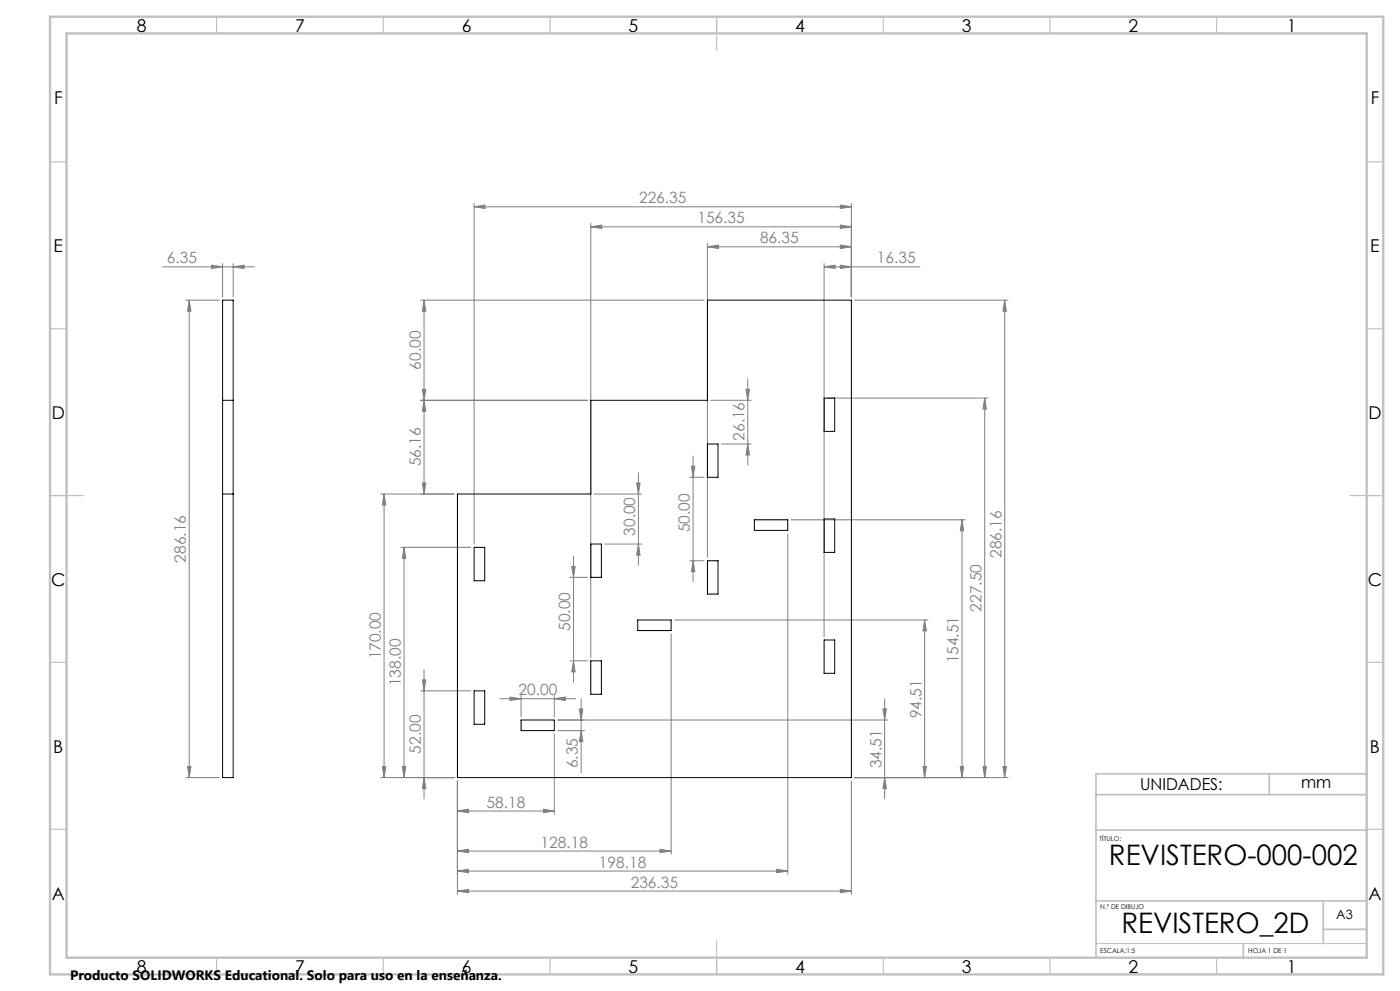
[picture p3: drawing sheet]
<svg xmlns="http://www.w3.org/2000/svg" width="420mm" height="297mm" viewBox="0 0 420 297" stroke-linecap="round" stroke-linejoin="round" font-family="sans-serif">
<g fill="none" stroke="#808080" stroke-width=".3">
<path d="M48.8 80h27.5M63.5 79.5l3.3 .5-3.3 .5zM66.8 79v10M70 80l3.2-.5v1zM70 79v10M142.2 62l3.3-.5v1zM142.2 61v102.1M142.2 62h113.2M177.2 68l3.3-.6v1.1zM177.2 67v130.1M177.2 68h78.2M212.2 74l3.3-.6v1.1z"/>
<path d="M212.2 73v94M212.2 74h43.2M247.2 80l3.3-.5v1zM247.2 80h28.8M247.2 79v111.8M252.1 73.4l3.3 .6-3.3 .5zM252.1 67.4l3.3 .6-3.3 .5zM252.1 79.5l3.3 .5-3.3 .5zM252.1 61.5l3.3 .5-3.3 .5zM255.4 61v28M55.8 90h10M56.8 90v143"/>
<path d="M56.8 90l.5 3.3h-1zM126.2 90h85M127.2 90v58.1M127.2 90l.5 3.3h-1zM256.4 90h46M301.4 90v143M301.4 90l.5 3.3h-1zM126.2 120h50M126.7 116.7h1l-.5 3.3zM127.2 120l.5 3.3h-1zM213.2 120h12.1M223.8 116.7h1l-.5 3.3z"/>
<path d="M224.3 113.6v25.8M248.2 119.3h48.2M295.4 119.3l.5 3.3h-1zM295.4 119.3v113.7M207.4 139.7h1.1l-.6 3.3zM207.9 136.7v37.7M216.4 133.1h8.9M224.3 133.1l.5 3.2h-1zM114.2 148.1h22M115.2 148.1l.5 3.2h-1zM115.2 148.1v84.9M126.7 144.7h1l-.5 3.4z"/>
<path d="M178.2 148.1h14.3M191 144.7h1l-.5 3.4zM191.5 141.7v27.7M206.9 143h4.3M236.3 160v102M237.3 155.8h52.3M288.6 155.8v77.2M288.6 155.8l.5 3.3h-1zM120.2 164h21M121.2 164l.5 3.4h-1zM121.2 164v69M171 173h5.2"/>
<path d="M171.5 169.8h1l-.5 3.2zM172 166.7v37.7M181.4 163.1h11.1M191.5 163.1l.5 3.3h-1zM206.9 168.1h4.3M207.9 168.1l.6 3.2h-1.1zM171 198h5.2M172 198l.5 3.4h-1zM201.3 190v66M202.3 185.8h76.1M277.4 185.8v47.2M277.4 185.8l.5 3.3h-1z"/>
<path d="M126.2 207h15M126.7 203.8h1l-.5 3.2zM127.2 200.7v38.7M150 209.4h22.6M153 208.9l3.3 .5-3.3 .5zM156.3 208.4v6.4M166.3 209.4l3.3-.5v1zM166.3 208.4v6.4M166.3 220v24M167.3 219h8M173.8 212.5h1l-.5 3.3zM174.3 209.4v22.1"/>
<path d="M174.3 219l.5 3.3h-1zM264.9 212.5h1l-.5 3.3zM265.4 209.4v30M266.4 215.8h-99.1M55.8 233h10M56.3 229.8h1l-.5 3.2zM114.2 233h22M114.7 229.8h1l-.5 3.2zM120.7 229.8h1l-.5 3.2zM127.2 233l.5 3.4h-1zM137.2 234.1v33.9M255.4 234.1v33.9"/>
<path d="M256.4 233h46M265.4 233l.5 3.4h-1zM276.9 229.8h1l-.5 3.2zM288.1 229.8h1l-.5 3.2zM294.9 229.8h1l-.5 3.2zM300.9 229.8h1l-.5 3.2zM137.2 243.1l3.3-.6v1.1zM137.2 255.1l3.3-.6v1zM137.2 243.1h29.1M137.2 255.1h64.1M163 242.5l3.3 .6-3.3 .5zM198 254.5l3.3 .6-3.3 .4z"/>
<path d="M137.2 267l3.3-.4v.9zM137.2 261.1l3.3-.6v1zM137.2 267h118.2M137.2 261.1h99.1M233 260.5l3.3 .6-3.3 .4zM252.1 266.6l3.3 .4-3.3 .5z"/>
</g>
<path d="M328.8 282.8h81.2" fill="none" stroke="#c0c0c0" stroke-width=".3"/>
<g fill="none" stroke="#c0c0c0" stroke-width=".35">
<path d="M65 5v5M115 5v5M165 5v5M215 5v10M265 5v5M315 5v5M365 5v5M15 48.5h5M410 48.5h5M15 98.5h5M410 98.5h5M15 148.5h10"/>
<path d="M405 148.5h10M15 198.5h5M410 198.5h5M15 248.5h5M410 248.5h5M65 287v5M115 287v5M165 287v5M215 282v10M265 287v5M315 287v5M365 287v5"/>
</g>
<path d="M328.8 238.2h81.2M380.8 231.8v6.4M410 231.9h-81.2v55.1M328.8 248.8h81.2M328.8 270h81.2M397 270v12.8M397 278.5h13M373 282.8v4.2" fill="none" stroke="#c0c0c0" stroke-width=".5"/>
<path d="M15 5h400v287h-400zM20 10h390v277h-390z" fill="none" stroke="#c0c0c0" stroke-width=".7"/>
<g fill="#808080">
<path d="M166.3 209.4l3.3-.5v1zM153 208.9l3.3 .5-3.3 .5z"/>
<path d="M70 80l3.2-.5v1zM63.5 79.5l3.3 .5-3.3 .5z"/>
<path d="M137.2 243.1l3.3-.6v1.1zM163 242.5l3.3 .6-3.3 .5zM137.2 255.1l3.3-.6v1zM198 254.5l3.3 .6-3.3 .4z"/>
<path d="M137.2 267l3.3-.4v.9zM252.1 266.6l3.3 .4-3.3 .5z"/>
<path d="M142.2 62l3.3-.5v1zM252.1 61.5l3.3 .5-3.3 .5z"/>
<path d="M252.1 73.4l3.3 .6-3.3 .5zM212.2 74l3.3-.6v1.1zM252.1 67.4l3.3 .6-3.3 .5zM177.2 68l3.3-.6v1.1zM252.1 79.5l3.3 .5-3.3 .5zM247.2 80l3.3-.5v1zM233 260.5l3.3 .6-3.3 .4zM137.2 261.1l3.3-.6v1z"/>
<path d="M174.3 219l.5 3.3h-1zM173.8 212.5h1l-.5 3.3z"/>
<path d="M114.7 229.8h1l-.5 3.2zM115.2 148.1l.5 3.2h-1zM265.4 233l.5 3.4h-1zM264.9 212.5h1l-.5 3.3zM127.2 233l.5 3.4h-1zM126.7 203.8h1l-.5 3.2zM120.7 229.8h1l-.5 3.2zM121.2 164l.5 3.4h-1zM294.9 229.8h1l-.5 3.2zM295.4 119.3l.5 3.3h-1z"/>
<path d="M301.4 90l.5 3.3h-1zM300.9 229.8h1l-.5 3.2zM127.2 120l.5 3.3h-1zM126.7 144.7h1l-.5 3.4zM127.2 90l.5 3.3h-1zM126.7 116.7h1l-.5 3.3zM277.4 185.8l.5 3.3h-1zM276.9 229.8h1l-.5 3.2zM288.6 155.8l.5 3.3h-1zM288.1 229.8h1l-.5 3.2zM191 144.7h1l-.5 3.4zM191.5 163.1l.5 3.3h-1zM171.5 169.8h1l-.5 3.2zM172 198l.5 3.4h-1zM223.8 116.7h1l-.5 3.3zM224.3 133.1l.5 3.2h-1zM207.4 139.7h1.1l-.6 3.3zM207.9 168.1l.6 3.2h-1.1zM56.8 90l.5 3.3h-1zM56.3 229.8h1l-.5 3.2z"/>
</g>
<g fill="none" stroke="#000" stroke-width=".3">
<path d="M66.8 90h3.2v143h-3.2zM66.8 120h3.2M247.2 119.3h3.2v10h-3.2zM212.2 133.1h3.2v9.9h-3.2zM66.8 148.1h3.2M137.2 148.1h40v-28.1h35v-30h43.2v143h-118.2zM226.3 155.8h10v3.2h-10zM247.2 155.5h3.2v10.1h-3.2zM142.2 164h3.2v10.1h-3.2zM177.2 163.1h3.2v9.9h-3.2zM212.2 168.1h3.2v9.9h-3.2zM177.2 198h3.2v10.1h-3.2z"/>
<path d="M191.3 185.8h10v3.2h-10zM247.2 191.8h3.2v10h-3.2zM142.2 207h3.2v10.1h-3.2zM156.3 215.8h10v3.2h-10z"/>
</g>
<g font-size="8.5">
<text x="332.7" y="259.3">REVISTERO-000-002</text>
<text x="336.4" y="279.7">REVISTERO_2D</text>
</g>
<g font-size="5.3">
<text x="41" y="9.5">8</text>
<text x="88.5" y="9.5">7</text>
<text x="138.5" y="9.5">6</text>
<text x="188.5" y="9.5">5</text>
<text x="238.5" y="9.5">4</text>
<text x="288.5" y="9.5">3</text>
<text x="338.5" y="9.5">2</text>
<text x="386" y="9.5">1</text>
<text x="16.2" y="31.2">F</text>
<text x="411.2" y="31.2">F</text>
<text x="16.1" y="75.5">E</text>
<text x="411.1" y="75.5">E</text>
<text x="15.5" y="125.5">D</text>
<text x="410.5" y="125.5">D</text>
<text x="15.4" y="175.5">C</text>
<text x="410.4" y="175.5">C</text>
<text x="16" y="225.5">B</text>
<text x="411" y="225.5">B</text>
<text x="15.5" y="269.7">A</text>
<text x="410.5" y="269.7">A</text>
<text x="41" y="291.5">8</text>
<text x="88.5" y="291.5">7</text>
<text x="138.5" y="291.5">6</text>
<text x="188.5" y="291.5">5</text>
<text x="238.5" y="291.5">4</text>
<text x="288.5" y="291.5">3</text>
<text x="338.5" y="291.5">2</text>
<text x="386" y="291.5">1</text>
</g>
<g font-size="4.9">
<text x="342" y="236.8">UNIDADES:</text>
<text x="390.4" y="236.2">mm</text>
</g>
<g font-size="4.7" fill="#808080">
<text x="191.7" y="60.9">226.35</text>
<text x="209.2" y="66.9">156.35</text>
<text x="228" y="72.9">86.35</text>
<text x="50.1" y="78.9">6.35</text>
<text x="263.1" y="78.9">16.35</text>
<text x="126.2" y="110.8" transform="rotate(-90 126.2 110.8)">60.00</text>
<text x="223.3" y="132.1" transform="rotate(-90 223.3 132.1)">26.16</text>
<text x="126.2" y="139.8" transform="rotate(-90 126.2 139.8)">56.16</text>
<text x="190.5" y="160.6" transform="rotate(-90 190.5 160.6)">30.00</text>
<text x="206.9" y="159.5" transform="rotate(-90 206.9 159.5)">50.00</text>
<text x="300.4" y="167.2" transform="rotate(-90 300.4 167.2)">286.16</text>
<text x="55.8" y="168.6" transform="rotate(-90 55.8 168.6)">286.16</text>
<text x="294.4" y="183.3" transform="rotate(-90 294.4 183.3)">227.50</text>
<text x="171" y="189" transform="rotate(-90 171 189)">50.00</text>
<text x="114.2" y="197.6" transform="rotate(-90 114.2 197.6)">170.00</text>
<text x="287.6" y="198.8" transform="rotate(-90 287.6 198.8)">154.51</text>
<text x="120.2" y="205.6" transform="rotate(-90 120.2 205.6)">138.00</text>
<text x="155.6" y="208.4">20.00</text>
<text x="276.4" y="215.2" transform="rotate(-90 276.4 215.2)">94.51</text>
<text x="126.2" y="225.8" transform="rotate(-90 126.2 225.8)">52.00</text>
<text x="173.3" y="230.2" transform="rotate(-90 173.3 230.2)">6.35</text>
<text x="264.4" y="230.2" transform="rotate(-90 264.4 230.2)">34.51</text>
<text x="146" y="242">58.18</text>
<text x="162.2" y="254">128.18</text>
<text x="179.7" y="260">198.18</text>
<text x="189.2" y="266">236.35</text>
</g>
<text font-size="4.1" x="21" y="293.7">Producto SOLIDWORKS Educational. Solo para uso en la enseñanza.</text>
<text font-size="3.9" x="400.9" y="275.5">A3</text>
<g font-size="2">
<text x="329.9" y="251.9">TÍTULO:</text>
<text x="330.1" y="272.5">N.º DE DIBUJO</text>
<text x="330.1" y="285.6">ESCALA:1:5</text>
<text x="374.5" y="285.6">HOJA 1 DE 1</text>
</g>
</svg>
